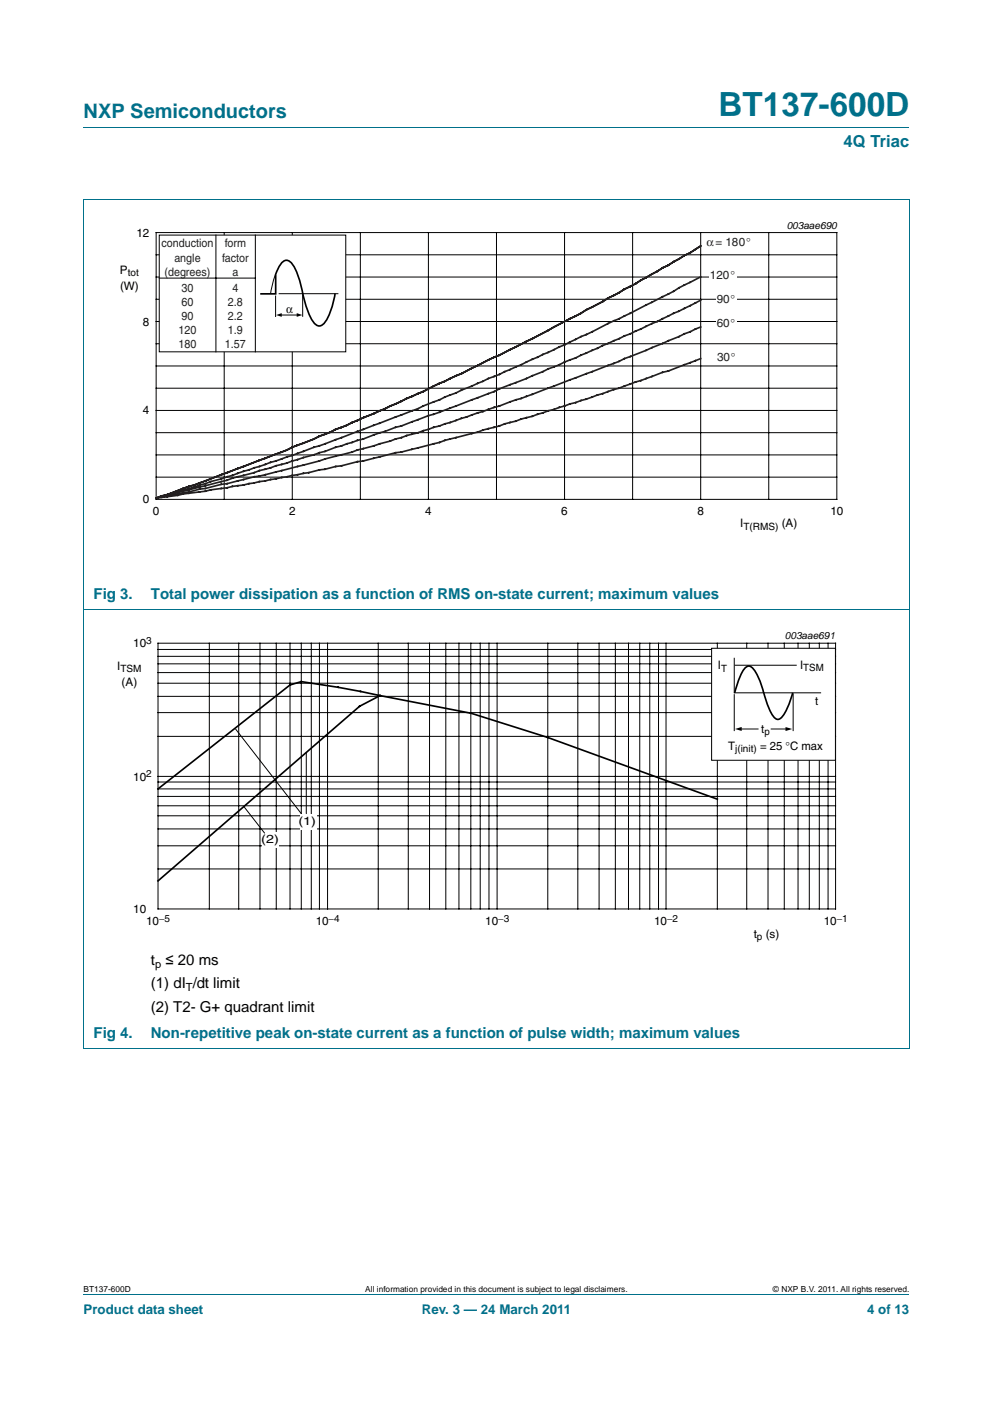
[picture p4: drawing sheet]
<svg xmlns="http://www.w3.org/2000/svg" width="210mm" height="297mm" viewBox="0 0 210 297" stroke-linecap="round" stroke-linejoin="round" font-family="sans-serif">
<path d="M17.7 27h174.6M17.6 42.1h174.7M17.7 42.2v179.6M192.3 42.2v179.6M17.6 128.9h174.7M17.6 221.8h174.7M17.7 273.9h174.6" fill="none" stroke="#00708a" stroke-width=".21"/>
<path d="M20.3 46.4h169.4v66.3h-169.4z" fill="none" stroke="#fff" stroke-width=".21"/>
<g fill="none" stroke="#000" stroke-width=".21">
<path d="M33 49.2h144v56.5h-144zM33 58.6h144M33 53.9h144M47.4 49.2v56.5M61.8 49.2v56.5M76.2 49.2v56.5M90.6 49.2v56.5M105 49.2v56.5M119.4 49.2v56.5M133.8 49.2v56.5M148.2 49.2v56.5M162.6 49.2v56.5"/>
<path d="M33 68h144M33 77.4h144M33 63.3h144M33 72.7h144M33 86.8h144M33 96.2h144M33 82.1h144M33 91.5h144M33 100.9h144"/>
</g>
<path d="M33.7 49.7h39.4v24.7h-39.4z" fill="#fff" stroke="#000" stroke-width=".21"/>
<path d="M33.7 58.8h20.3M45.7 49.7v24.7M54 49.7v24.7M58.3 58l-.7 2.1-.4 2M58.3 62.5v4.6M58.9 62.1h12.7M59.1 66.7h3.9M64 62.3v4.7" fill="none" stroke="#000" stroke-width=".21"/>
<path d="M70.9 62.1l-.6 2.4a9.2 9.2 0 0 1-2.2 4.3l-.6 .2a3.4 3.4 0 0 1-2.2-2.5l-1.2-3.9a19.6 19.6 0 0 0-2.4-6.9 1.42 1.42 0 0 0-1.5-.6 1.42 1.42 0 0 0-1.1 1.1l-.8 1.8v4.2h-3.3" fill="none" stroke="#000" stroke-width=".35"/>
<path d="M58.4 66.7l1.2-.4v.7zM62.7 66.3l1.2 .4-1.2 .3z" fill="#000"/>
<path d="M145.9 53.5l-1.2 .6-10.3 5.9-18.5 9.9-10.3 5.2-2.4 1.1-5.7 2.9-4.6 2a295.4 295.4 0 0 1-18.4 8.3l-14.9 6.2-24.2 9.1M145.9 53.5l2.3-1.5zM148.2 58.6l-14.9 7.7-13.9 6.7-13.8 6.2-2.4 .9-6.8 3-6.9 2.8-1.1 .6-19.6 7.4-7 2.5-12.7 4.2-13.7 4.1M148.2 63.5l-9.2 4.5-17.3 7.7-10.4 4.4-5.7 2.2-1.1 .5-11.6 4.4-16.1 5.7-16.1 5.1-11.6 3.2-1.1 .4-13.9 3.5M148.2 69.2l-17.3 7.2-11.5 4.4a439 439 0 0 1-35.8 12.1l-9.1 2.7-18.4 4.8-12.7 2.9-9.3 1.8M148.2 75.9l-6.9 2.6-1.2 .3-4.6 1.7-11.5 3.9-11.4 3.7-10.5 2.9-1.1 .4-12.6 3.4-3.5 .8-1.3 .2-6.8 1.7-1.2 .2-3.4 .8-4.7 .9-2.2 .6-8.1 1.5a195 195 0 0 1-18.5 3l-1.1 .3-4.6 .6M34.1 105.1l-1.1 .3M35.4 104.7l-2.4 .7M35.4 104.7l-1.3 .4" fill="none" stroke="#231f20" stroke-width=".35"/>
<g fill="#fff">
<path d="M149.3 49.8h9.8v2.9h-9.8z"/>
<path d="M149.9 56.8h5.8v3h-5.8z"/>
<path d="M151.4 61.8h4.3v2.9h-4.3z"/>
<path d="M151.4 67h4.3v2.9h-4.3z"/>
<path d="M151.4 74.2h4.4v2.9h-4.4z"/>
</g>
<g fill="none" stroke="#000" stroke-width=".21">
<path d="M33.4 138.9h143.3M33.4 137.4h143.3M33.4 136.1h143.3v56.2h-143.3zM44.3 136.1v56.2M50.5 136.1v56.2M55 136.1v56.2M58.4 136.1v56.2M61.3 136.1v56.2M63.7 136.1v56.2M65.8 136.1v56.2M67.5 136.1v56.2M69.3 136.1v56.2"/>
<path d="M80 136.1v56.2M86.3 136.1v56.2M90.8 136.1v56.2M94.3 136.1v56.2M97 136.1v56.2M99.6 136.1v56.2M101.5 136.1v56.2M103.4 136.1v56.2M105.1 136.1v56.2M115.8 136.1v56.2M122.2 136.1v56.2M126.7 136.1v56.2"/>
<path d="M130.1 136.1v56.2M132.9 136.1v56.2M135.3 136.1v56.2M137.4 136.1v56.2M139.3 136.1v56.2M140.8 136.1v56.2M151.7 136.1v56.2M157.9 136.1v56.2M162.4 136.1v56.2M165.8 136.1v56.2M168.8 136.1v56.2M171.1 136.1v56.2"/>
<path d="M173.3 136.1v56.2M175.1 136.1v56.2M33.4 155.8h143.3M33.4 150.8h143.3M33.4 147.3h143.3M33.4 144.5h143.3M33.4 142.3h143.3M33.4 140.4h143.3M33.4 178.9h143.3M33.4 175.4h143.3M33.4 172.6h143.3M33.4 170.5h143.3"/>
<path d="M33.4 168.5h143.3M33.4 166.9h143.3M33.4 165.4h143.3M33.4 164.3h143.3M33.4 183.8h143.3"/>
</g>
<path d="M80.4 147.2l-4.4 2.2-42.6 37M80.4 147.2l-8.9-1.8-7.8-1.2-2.4 .7-27.9 22M80.4 147.2l19.1 3.7M99.6 150.9l16.2 5.1 35.9 13.1" fill="none" stroke="#000" stroke-width=".35"/>
<path d="M20.3 133.2h169.4v66.4h-169.4z" fill="none" stroke="#fff" stroke-width=".21"/>
<path d="M150.5 137.2h26.2v23.6h-26.2z" fill-rule="evenodd" fill="#fff" stroke="#000" stroke-width=".21"/>
<path d="M155.3 139.2v7.5M155.3 146.9v7.8M155.3 140.7h13.2M156.6 154.2h3.7M163.1 154.2h3.7M167.7 146.7v8M173.6 146.6h-18.3" fill="none" stroke="#000" stroke-width=".21"/>
<path d="M155.4 154.2l1.4-.4v.8zM166.1 153.8l1.4 .4-1.4 .5z" fill="#000"/>
<path d="M161.5 146.6a11.4 11.4 0 0 0-2.7-5.5 1.29 1.29 0 0 0-1.7 .9l-.7 1.4-1.1 3.2M161.5 146.5l1 3a5.7 5.7 0 0 0 1.5 2.6 1.38 1.38 0 0 0 1.8-1.1l1.2-2.4 .6-2" fill="none" stroke="#000" stroke-width=".35"/>
<g fill="#fff">
<path d="M55.5 176h3.4v3.3h-3.4z"/>
<path d="M63.5 172.2h3.3v3.3h-3.3z"/>
</g>
<path d="M64.8 159.2v12.9zM51.6 170.6l4.3 5.7zM49.8 154.3l13.9 17.8z" fill="#000" stroke="#000" stroke-width=".21"/>
<text font-size="7" fill="#00708a" x="151.9" y="24.6">BT137-600D</text>
<text font-size="4.2" fill="#00708a" x="17.7" y="24.9">NXP Semiconductors</text>
<text font-size="3.5" fill="#00708a" x="178.4" y="31.1">4Q Triac</text>
<g font-size="3.2" fill="#00708a">
<text x="19.8" y="126.8">Fig 3.</text>
<text x="31.9" y="126.8">Total power dissipation as a function of RMS on-state current; maximum values</text>
<text x="19.8" y="219.7">Fig 4.</text>
<text x="31.9" y="219.7">Non-repetitive peak on-state current as a function of pulse width; maximum values</text>
</g>
<g font-size="3.2">
<text x="31.9" y="209.1">(1) dI /dt limit</text>
<text x="31.9" y="204.2">t ≤ 20 ms</text>
<text x="31.9" y="214">(2) T2- G+ quadrant limit</text>
</g>
<g font-size="2.8" fill="#00708a">
<text x="17.7" y="277.9">Product data sheet</text>
<text x="89.2" y="277.9">Rev. 3 — 24 March 2011</text>
<text x="183.4" y="277.9">4 of 13</text>
</g>
<g font-size="2.5">
<text x="28.9" y="50.1">12</text>
<text x="25.4" y="58">P</text>
<text x="25.4" y="61.5">(W)</text>
<text x="30.2" y="68.9">8</text>
<text x="60.5" y="66.2">α</text>
<text x="30.2" y="87.7">4</text>
<text x="30.2" y="106.5">0</text>
<text x="32.3" y="109">0</text>
<text x="61.1" y="109">2</text>
<text x="89.9" y="109">4</text>
<text x="118.7" y="109">6</text>
<text x="147.5" y="109">8</text>
<text x="156.5" y="111.6">I</text>
<text x="165.3" y="111.6">(A)</text>
<text x="175.6" y="109">10</text>
<text x="28.2" y="137">10</text>
<text x="24.8" y="141.7">I</text>
<text x="151.8" y="141.6">I</text>
<text x="169.2" y="141.5">I</text>
<text x="25.7" y="145.2">(A)</text>
<text x="172.4" y="149.2">t</text>
<text x="161" y="155.1">t</text>
<text x="154" y="158.7">T</text>
<text x="160.7" y="158.7">= 25</text>
<text x="166.1" y="158.7">°C max</text>
<text x="28.2" y="165.1">10</text>
<text x="55.2" y="178.4">(2)</text>
<text x="63.1" y="174.6">(1)</text>
<text x="28.2" y="193.2">10</text>
<text x="30.9" y="195.7">10</text>
<text x="66.8" y="195.7">10</text>
<text x="102.6" y="195.7">10</text>
<text x="138.3" y="195.7">10</text>
<text x="174.2" y="195.7">10</text>
<text x="159.4" y="198.4">t</text>
<text x="161.9" y="198.4">(s)</text>
</g>
<g font-size="2.5" fill="#231f20">
<text x="34.1" y="52.3">conduction</text>
<text x="47.5" y="52.3">form</text>
<text x="149.4" y="52">α= 180°</text>
<text x="34.8" y="58.3">(degrees)</text>
<text x="36.9" y="55.3">angle</text>
<text x="47" y="55.3">factor</text>
<text x="49.2" y="58.3">a</text>
<text x="150.1" y="59.1">120°</text>
<text x="38.4" y="61.7">30</text>
<text x="38.4" y="64.7">60</text>
<text x="48.2" y="64.7">2.8</text>
<text x="49.2" y="61.7">4</text>
<text x="151.6" y="64">90°</text>
<text x="37.8" y="70.7">120</text>
<text x="38.4" y="67.7">90</text>
<text x="48.2" y="67.7">2.2</text>
<text x="48.2" y="70.7">1.9</text>
<text x="151.6" y="69.2">60°</text>
<text x="37.8" y="73.7">180</text>
<text x="47.6" y="73.7">1.57</text>
<text x="151.6" y="76.5">30°</text>
</g>
<g font-size="2.4">
<text x="32.8" y="204.7">p</text>
<text x="39.3" y="209.7">T</text>
</g>
<g font-size="2.1">
<text x="166.4" y="48.4">003aae690</text>
<text x="27" y="58.5">tot</text>
<text x="157.2" y="112.1">T(RMS)</text>
<text x="30.9" y="136.2">3</text>
<text x="166" y="135.2">003aae691</text>
<text x="25.5" y="142.2">TSM</text>
<text x="152.5" y="142.1">T</text>
<text x="169.9" y="142">TSM</text>
<text x="161.7" y="155.6">p</text>
<text x="155.5" y="159.2">j(init)</text>
<text x="30.9" y="164.4">2</text>
<text x="33.6" y="195">−5</text>
<text x="69.5" y="195">−4</text>
<text x="105.4" y="195">−3</text>
<text x="141.1" y="195">−2</text>
<text x="176.9" y="195">−1</text>
<text x="160.1" y="198.9">p</text>
</g>
<g font-size="1.8">
<text x="17.7" y="273.3">BT137-600D</text>
<text x="77.3" y="273.3">All information provided in this document is subject to legal disclaimers.</text>
<text x="163.5" y="273.3">© NXP B.V. 2011. All rights reserved.</text>
</g>
</svg>
